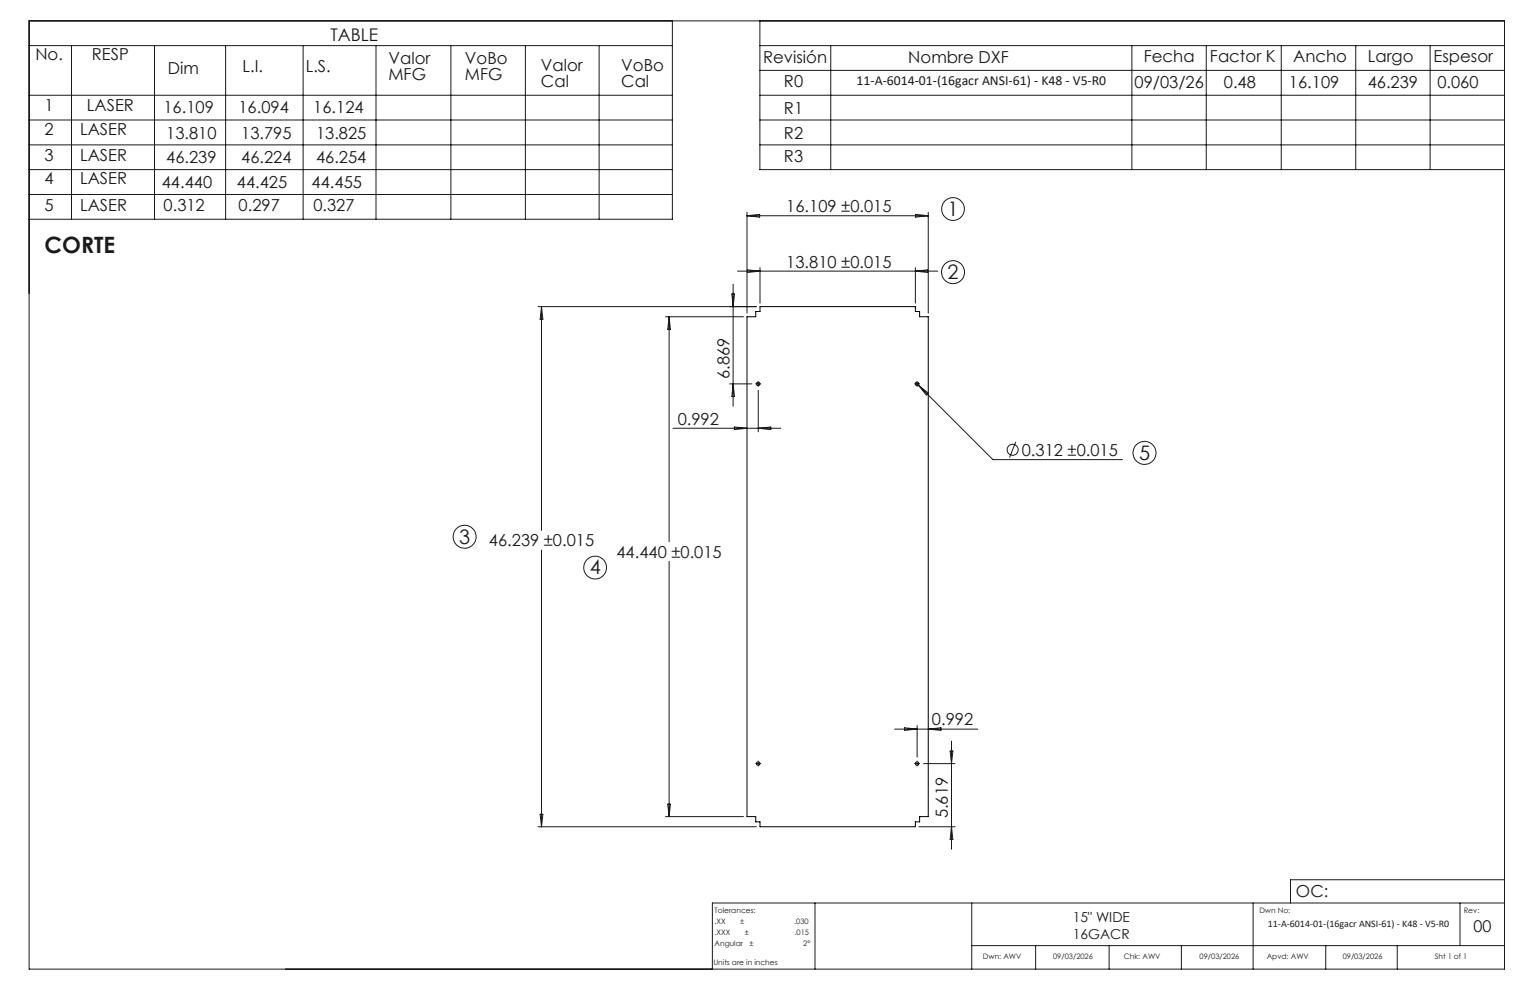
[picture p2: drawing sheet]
<svg xmlns="http://www.w3.org/2000/svg" width="432mm" height="279mm" viewBox="0 0 432 279" stroke-linecap="round" stroke-linejoin="round" font-family="sans-serif">
<g fill="none" stroke="#000" stroke-width=".28">
<path d="M210.8 89.4h2.5v-1.5h1.2v-1.4h43.8v1.4h1.2v1.5h2.5v141.1h-2.5v1.5h-1.2v1.3h-43.8v-1.3h-1.2v-1.5h-2.5z"/>
<circle cx="214" cy="108.3" r=".5"/>
<circle cx="258.8" cy="108.3" r=".49"/>
<circle cx="214" cy="215.5" r=".51"/>
<circle cx="258.8" cy="215.5" r=".5"/>
</g>
<g fill="none" stroke="#191924" stroke-width=".28">
<path d="M8.2 5.9h416.4v267.6h-416.4zM8.2 12.9h181.6M20.2 12.9v49M43.6 12.9v49M63.7 12.9v49M85.5 12.9v49M106.1 12.9v49M127.2 12.9v49M148.3 12.9v49M169.1 12.9v49M189.8 5.9v56h-181.6M214.5 5.9v42h210.1"/>
<path d="M214.5 12.9h210.1M214.5 19.9h210.1M234.5 12.9v35M319.4 12.9v35M340.4 12.9v35M361.6 12.9v35M382.6 12.9v35M403.6 12.9v35M8.2 26.9h181.6M8.2 33.9h181.6M214.5 26.9h210.1M214.5 33.9h210.1"/>
<path d="M8.2 40.9h181.6M8.2 47.9h181.6M8.2 54.9h181.6M210.8 59.9v28.5M214.5 40.9h210.1M262 59.9v28.5M208.1 76.5h56.6M210.8 60.9h51.2M210.8 60.9l3.6-.4v.8zM210.9 76.2l3.6 .3-3.6 .4zM214.5 75.5v10M258.3 75.5v10"/>
<path d="M258.3 76.5l3.6-.3v.7zM258.4 60.5l3.6 .4-3.6 .4zM151.8 86.5h61.7M152.8 86.5v63.2M152.8 86.5l.4 3.6h-.8zM187.8 89.4h22M188.8 89.4v63.5M188.8 89.4l.4 3.6h-.7zM206.6 83h.7l-.4 3.5zM206.9 80.2v34.5M205.9 108.3h6.3M206.9 108.3l.4 3.6h-.7z"/>
<path d="M213.7 108.3h.6M214 108v.7M214 110.1v11.8M258.5 108l21.7 21.7h36.6M258.5 108.3h.7M258.8 108v.7M259.2 108.7l2.8 2.2-.6 .6zM189.9 120.9h30.4M207.3 120.5l3.5 .4-3.5 .3zM214 120.9l3.5-.4v.7zM286.7 124.7l-1.8 4.5M152.8 155.3v78"/>
<path d="M188.8 158.4v72.1M213.7 215.5h.6M214 215.2v.6M252.5 205.8h23.4M255.3 205.4l3.5 .4-3.5 .3zM258.5 215.5h.7M258.8 204.8v8.9M258.8 215.2v.6M260.6 215.5h8.9M262 205.8l3.5-.4v.7zM268.1 211.9h.8l-.4 3.6zM268.5 209.2v30.5"/>
<path d="M151.8 233.3h61.7M152.4 229.8h.8l-.4 3.5zM187.8 230.5h22M188.5 226.9h.7l-.4 3.6zM259.3 233.3h10.2M268.5 233.3l.4 3.6h-.8zM230 254.8v18.7M274.2 254.8v18.7M353.7 254.8v18.7M412 254.8v12.1M424.6 254.8h-223.6v18.7M424.6 248.3h-60.4v6.5"/>
<path d="M274.2 266.9h150.4M292.3 266.9v6.6M313 266.9v6.6M333.4 266.9v6.6M374.2 266.9v6.6M394.3 266.9v6.6"/>
<circle cx="269" cy="59" r="3.2"/>
<circle cx="269" cy="76.8" r="3.2"/>
<circle cx="285.8" cy="126.9" r="1.56"/>
<circle cx="323" cy="127.8" r="3.2"/>
<circle cx="131.1" cy="151.5" r="3.2"/>
<circle cx="168" cy="160.2" r="3.2"/>
</g>
<g fill="none" stroke="#191924" stroke-width=".28" stroke-dasharray="15.2 1.3 1.3 1.3" stroke-linecap="butt">
<path d="M213.4 108.3h-.2M214 107.7v-.2M214 108.9v.2M214.6 108.3h.2M258.2 108.3h-.2M258.8 107.7v-.2M258.8 108.9v.2M259.5 108.3h.1M213.4 215.5h-.2M214 214.9v-.2M214 216.1v.2M214.6 215.5h.2"/>
<path d="M258.2 215.5h-.2M258.8 214.9v-.2M258.8 216.1v.2M259.5 215.5h.1"/>
</g>
<text font-size="6.3" fill="#191924" x="12.6" y="71.3">CORTE</text>
<g font-size="5.6" fill="#191924">
<text x="267.4" y="60.9">1</text>
<text x="267.4" y="78.8">2</text>
<text x="321.5" y="129.8">5</text>
<text x="129.6" y="153.4">3</text>
<text x="166.5" y="162.1">4</text>
</g>
<text font-size="4.9" fill="#191924" x="93.3" y="11.4">TABLE</text>
<g font-size="4.7" fill="#191924">
<text x="10" y="17">No.</text>
<text x="26" y="17">RESP</text>
<text x="215.4" y="17.6">Revisión</text>
<text x="256.3" y="17.6">Nombre DXF</text>
<text x="322.8" y="17.5">Fecha</text>
<text x="341.5" y="17.5">Factor K</text>
<text x="365" y="17.5">Ancho</text>
<text x="386" y="17.5">Largo</text>
<text x="404.6" y="17.5">Espesor</text>
<text x="47.4" y="20.9">Dim</text>
<text x="68.4" y="20.4">L.I.</text>
<text x="86.3" y="20.4">L.S.</text>
<text x="109.6" y="18.1">Valor</text>
<text x="109.6" y="22.6">MFG</text>
<text x="131.2" y="18.1">VoBo</text>
<text x="131.2" y="22.6">MFG</text>
<text x="152.7" y="20">Valor</text>
<text x="175.3" y="20">VoBo</text>
<text x="152.7" y="24.5">Cal</text>
<text x="175.3" y="24.5">Cal</text>
<text x="221.3" y="24.6">R0</text>
<text x="320.2" y="24.7">09/03/26</text>
<text x="345.4" y="24.7">0.48</text>
<text x="363.8" y="24.7">16.109</text>
<text x="386" y="24.7">46.239</text>
<text x="405.7" y="24.7">0.060</text>
<text x="12.6" y="31.3">1</text>
<text x="24.5" y="31.3">LASER</text>
<text x="46.1" y="32">16.109</text>
<text x="67.3" y="32">16.094</text>
<text x="88.4" y="32">16.124</text>
<text x="221.3" y="32.1">R1</text>
<text x="12.6" y="38">2</text>
<text x="22.6" y="38">LASER</text>
<text x="46.9" y="39.2">13.810</text>
<text x="68.1" y="39.2">13.795</text>
<text x="89.2" y="39.2">13.825</text>
<text x="221.3" y="39.1">R2</text>
<text x="12.6" y="45.4">3</text>
<text x="22.6" y="45.4">LASER</text>
<text x="46.9" y="46.1">46.239</text>
<text x="68.1" y="46.1">46.224</text>
<text x="89.2" y="46.1">46.254</text>
<text x="221.3" y="45.8">R3</text>
<text x="12.6" y="51.9">4</text>
<text x="22.6" y="51.9">LASER</text>
<text x="45.7" y="53.2">44.440</text>
<text x="66.8" y="53.2">44.425</text>
<text x="88" y="53.2">44.455</text>
<text x="12.6" y="59.5">5</text>
<text x="22.6" y="59.5">LASER</text>
<text x="46.2" y="59.6">0.312</text>
<text x="67.3" y="59.6">0.297</text>
<text x="88.5" y="59.6">0.327</text>
<text x="221.9" y="59.9">16.109 ±0.015</text>
<text x="221.9" y="75.5">13.810 ±0.015</text>
<text x="205.9" y="106.9" transform="rotate(-90 205.9 106.9)">6.869</text>
<text x="191.3" y="119.8">0.992</text>
<text x="288.4" y="128.6">0.312 ±0.015</text>
<text x="138" y="154.2">46.239 ±0.015</text>
<text x="174" y="157.4">44.440 ±0.015</text>
<text x="263" y="204.7">0.992</text>
<text x="267.5" y="230.9" transform="rotate(-90 267.5 230.9)">5.619</text>
<text x="365.8" y="253.1">OC:</text>
</g>
<text font-size="4.6" fill="#191924" x="415.9" y="263">00</text>
<g font-size="3.9" fill="#191924">
<text x="241.7" y="24">11-A-6014-01-(16gacr ANSI-61) - K48 - V5-R0</text>
<text x="302.8" y="260.2">15&quot; WIDE</text>
<text x="302.8" y="265.1">16GACR</text>
</g>
<text font-size="2.8" fill="#191924" x="357.8" y="261.5">11-A-6014-01-(16gacr ANSI-61) - K48 - V5-R0</text>
<g font-size="2.1" fill="#191924">
<text x="201.7" y="257.6">Tolerances:</text>
<text x="355.4" y="257.8">Dwn No:</text>
<text x="413.1" y="257.8">Rev:</text>
<text x="201.7" y="260.7">.XX</text>
<text x="201.7" y="263.9">.XXX</text>
<text x="208.9" y="260.7">±</text>
<text x="210.2" y="263.9">±</text>
<text x="224.1" y="260.7">.030</text>
<text x="224.3" y="263.9">.015</text>
<text x="201.7" y="267">Angular</text>
<text x="211.5" y="267">±</text>
<text x="226.7" y="267">2°</text>
<text x="201.3" y="272.3">Units are in inches</text>
<text x="277.4" y="270.7">Dwn: AWV</text>
<text x="297.2" y="270.7">09/03/2026</text>
<text x="317.2" y="270.7">Chk: AWV</text>
<text x="338.6" y="270.7">09/03/2026</text>
<text x="357.5" y="270.7">Apvd: AWV</text>
<text x="378.9" y="270.7">09/03/2026</text>
<text x="404.9" y="270.7">Sht 1 of 1</text>
</g>
</svg>
